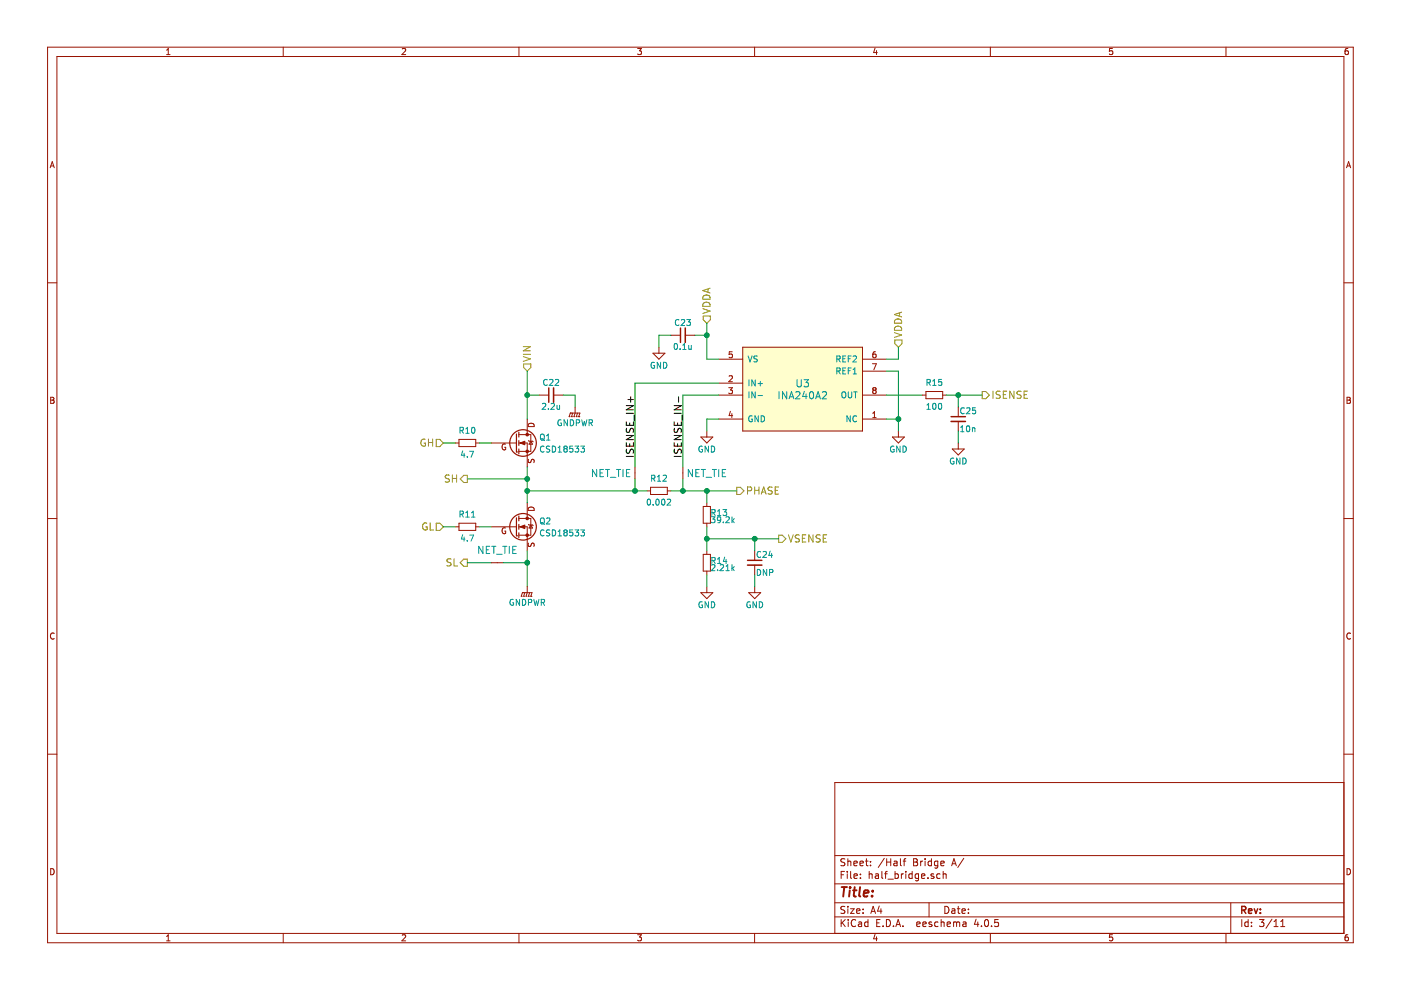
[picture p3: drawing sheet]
EESchema Schematic File Version 2
LIBS:bldc-controller
LIBS:power
LIBS:device
LIBS:transistors
LIBS:conn
LIBS:linear
LIBS:regul
LIBS:74xx
LIBS:cmos4000
LIBS:adc-dac
LIBS:memory
LIBS:xilinx
LIBS:microcontrollers
LIBS:dsp
LIBS:analog_switches
LIBS:motorola
LIBS:texas
LIBS:intel
LIBS:audio
LIBS:interface
LIBS:digital-audio
LIBS:philips
LIBS:display
LIBS:cypress
LIBS:siliconi
LIBS:opto
LIBS:atmel
LIBS:contrib
LIBS:valves
LIBS:stepper-driver
LIBS:bldc-controller-cache
EELAYER 25 0
EELAYER END
$Descr A4 11693 8268
encoding utf-8
Sheet 3 11
Title ""
Date ""
Rev ""
Comp ""
Comment1 ""
Comment2 ""
Comment3 ""
Comment4 ""
$EndDescr
$Comp
L Q_NMOS Q1
U 1 1
P 4300 3700
AR Path="/597072F8/59707AC9" Ref="Q1"  Part="1" 
AR Path="/5973D9F2/59707AC9" Ref="Q3"  Part="1" 
AR Path="/5973E575/59707AC9" Ref="Q5"  Part="1" 
F 0 "Q1" H 4500 3750 50  0000 L CNN
F 1 "CSD18533" H 4500 3650 50  0000 L CNN
F 2 "bldc-controller:Q5B" H 4500 3800 50  0001 C CNN
F 3 "" H 4300 3700 50  0000 C CNN
F 4 "Texas Instruments" H 4300 3700 60  0001 C CNN "MFR_NAME"
F 5 "CSD18533Q5A" H 4300 3700 60  0001 C CNN "MFR_PN"
	1    4300 3700
	1    0    0    -1  
$EndComp
$Comp
L Q_NMOS Q2
U 1 1
P 4300 4400
AR Path="/597072F8/5970943C" Ref="Q2"  Part="1" 
AR Path="/5973D9F2/5970943C" Ref="Q4"  Part="1" 
AR Path="/5973E575/5970943C" Ref="Q6"  Part="1" 
F 0 "Q2" H 4500 4450 50  0000 L CNN
F 1 "CSD18533" H 4500 4350 50  0000 L CNN
F 2 "bldc-controller:Q5B" H 4500 4500 50  0001 C CNN
F 3 "" H 4300 4400 50  0000 C CNN
F 4 "Texas Instruments" H 4300 4400 60  0001 C CNN "MFR_NAME"
F 5 "CSD18533Q5A" H 4300 4400 60  0001 C CNN "MFR_PN"
	1    4300 4400
	1    0    0    -1  
$EndComp
Text HLabel 4400 3100 1    60   Input ~ 0
VIN
$Comp
L C_Small C22
U 1 1
P 4600 3300
AR Path="/597072F8/59709B14" Ref="C22"  Part="1" 
AR Path="/5973D9F2/59709B14" Ref="C26"  Part="1" 
AR Path="/5973E575/59709B14" Ref="C30"  Part="1" 
F 0 "C22" V 4700 3300 50  0000 C CNN
F 1 "2.2u" V 4500 3300 50  0000 C CNN
F 2 "bldc-controller:C_1206_IPC_NOMINAL" H 4600 3300 50  0001 C CNN
F 3 "" H 4600 3300 50  0000 C CNN
F 4 "60V" H 4600 3300 60  0001 C CNN "Voltage"
	1    4600 3300
	0    -1   -1   0   
$EndComp
$Comp
L R_Small R10
U 1 1
P 3900 3700
AR Path="/597072F8/5970A152" Ref="R10"  Part="1" 
AR Path="/5973D9F2/5970A152" Ref="R16"  Part="1" 
AR Path="/5973E575/5970A152" Ref="R22"  Part="1" 
F 0 "R10" V 4000 3700 50  0000 C CNN
F 1 "4.7" V 3800 3700 50  0000 C CNN
F 2 "bldc-controller:R_0603_IPC_NOMINAL" H 3900 3700 50  0001 C CNN
F 3 "" H 3900 3700 50  0000 C CNN
	1    3900 3700
	0    -1   -1   0   
$EndComp
$Comp
L R_Small R11
U 1 1
P 3900 4400
AR Path="/597072F8/5970A1A3" Ref="R11"  Part="1" 
AR Path="/5973D9F2/5970A1A3" Ref="R17"  Part="1" 
AR Path="/5973E575/5970A1A3" Ref="R23"  Part="1" 
F 0 "R11" V 4000 4400 50  0000 C CNN
F 1 "4.7" V 3800 4400 50  0000 C CNN
F 2 "bldc-controller:R_0603_IPC_NOMINAL" H 3900 4400 50  0001 C CNN
F 3 "" H 3900 4400 50  0000 C CNN
	1    3900 4400
	0    -1   -1   0   
$EndComp
Text HLabel 3700 3700 0    60   Input ~ 0
GH
Text HLabel 3700 4400 0    60   Input ~ 0
GL
Text HLabel 3900 4000 0    60   Output ~ 0
SH
Text HLabel 3900 4700 0    60   Output ~ 0
SL
Text HLabel 6150 4100 2    60   Output ~ 0
PHASE
$Comp
L R_Small R13
U 1 1
P 5900 4300
AR Path="/597072F8/597176BC" Ref="R13"  Part="1" 
AR Path="/5973D9F2/597176BC" Ref="R19"  Part="1" 
AR Path="/5973E575/597176BC" Ref="R25"  Part="1" 
F 0 "R13" H 5930 4320 50  0000 L CNN
F 1 "39.2k" H 5930 4260 50  0000 L CNN
F 2 "bldc-controller:R_0603_IPC_NOMINAL" H 5900 4300 50  0001 C CNN
F 3 "" H 5900 4300 50  0000 C CNN
F 4 "1%" H 5900 4300 60  0001 C CNN "Tolerance"
	1    5900 4300
	1    0    0    -1  
$EndComp
$Comp
L R_Small R14
U 1 1
P 5900 4700
AR Path="/597072F8/5971771C" Ref="R14"  Part="1" 
AR Path="/5973D9F2/5971771C" Ref="R20"  Part="1" 
AR Path="/5973E575/5971771C" Ref="R26"  Part="1" 
F 0 "R14" H 5930 4720 50  0000 L CNN
F 1 "2.21k" H 5930 4660 50  0000 L CNN
F 2 "bldc-controller:R_0603_IPC_NOMINAL" H 5900 4700 50  0001 C CNN
F 3 "" H 5900 4700 50  0000 C CNN
F 4 "1%" H 5900 4700 60  0001 C CNN "Tolerance"
	1    5900 4700
	1    0    0    -1  
$EndComp
$Comp
L GND #PWR042
U 1 1
P 5900 4900
AR Path="/597072F8/59717797" Ref="#PWR042"  Part="1" 
AR Path="/5973D9F2/59717797" Ref="#PWR050"  Part="1" 
AR Path="/5973E575/59717797" Ref="#PWR058"  Part="1" 
F 0 "#PWR058" H 5900 4650 50  0001 C CNN
F 1 "GND" H 5900 4750 50  0000 C CNN
F 2 "" H 5900 4900 50  0000 C CNN
F 3 "" H 5900 4900 50  0000 C CNN
	1    5900 4900
	1    0    0    -1  
$EndComp
$Comp
L C_Small C24
U 1 1
P 6300 4700
AR Path="/597072F8/59717F9B" Ref="C24"  Part="1" 
AR Path="/5973D9F2/59717F9B" Ref="C28"  Part="1" 
AR Path="/5973E575/59717F9B" Ref="C32"  Part="1" 
F 0 "C24" H 6310 4770 50  0000 L CNN
F 1 "DNP" H 6310 4620 50  0000 L CNN
F 2 "bldc-controller:C_0603_IPC_NOMINAL" H 6300 4700 50  0001 C CNN
F 3 "" H 6300 4700 50  0000 C CNN
	1    6300 4700
	1    0    0    -1  
$EndComp
$Comp
L GND #PWR043
U 1 1
P 6300 4900
AR Path="/597072F8/59718050" Ref="#PWR043"  Part="1" 
AR Path="/5973D9F2/59718050" Ref="#PWR051"  Part="1" 
AR Path="/5973E575/59718050" Ref="#PWR059"  Part="1" 
F 0 "#PWR059" H 6300 4650 50  0001 C CNN
F 1 "GND" H 6300 4750 50  0000 C CNN
F 2 "" H 6300 4900 50  0000 C CNN
F 3 "" H 6300 4900 50  0000 C CNN
	1    6300 4900
	1    0    0    -1  
$EndComp
Text HLabel 6500 4500 2    60   Output ~ 0
VSENSE
$Comp
L INA240 U3
U 1 1
P 6700 3250
AR Path="/597072F8/5972D0CE" Ref="U3"  Part="1" 
AR Path="/5973D9F2/5972D0CE" Ref="U4"  Part="1" 
AR Path="/5973E575/5972D0CE" Ref="U5"  Part="1" 
F 0 "U3" H 6700 3300 60  0000 C CNN
F 1 "INA240A2" H 6700 3200 60  0000 C CNN
F 2 "bldc-controller:TSSOP-8" H 6700 3250 60  0001 C CNN
F 3 "" H 6700 3250 60  0001 C CNN
F 4 "Texas Instruments" H 6700 3250 60  0001 C CNN "MFR_NAME"
F 5 "INA240A2PWR" H 6700 3250 60  0001 C CNN "MFR_PN"
	1    6700 3250
	1    0    0    -1  
$EndComp
$Comp
L GND #PWR044
U 1 1
P 5900 3600
AR Path="/597072F8/5972D471" Ref="#PWR044"  Part="1" 
AR Path="/5973D9F2/5972D471" Ref="#PWR052"  Part="1" 
AR Path="/5973E575/5972D471" Ref="#PWR060"  Part="1" 
F 0 "#PWR060" H 5900 3350 50  0001 C CNN
F 1 "GND" H 5900 3450 50  0000 C CNN
F 2 "" H 5900 3600 50  0000 C CNN
F 3 "" H 5900 3600 50  0000 C CNN
	1    5900 3600
	1    0    0    -1  
$EndComp
Text HLabel 5900 2700 1    60   Input ~ 0
VDDA
Text HLabel 7500 2900 1    60   Input ~ 0
VDDA
$Comp
L GND #PWR045
U 1 1
P 7500 3600
AR Path="/597072F8/5972D596" Ref="#PWR045"  Part="1" 
AR Path="/5973D9F2/5972D596" Ref="#PWR053"  Part="1" 
AR Path="/5973E575/5972D596" Ref="#PWR061"  Part="1" 
F 0 "#PWR061" H 7500 3350 50  0001 C CNN
F 1 "GND" H 7500 3450 50  0000 C CNN
F 2 "" H 7500 3600 50  0000 C CNN
F 3 "" H 7500 3600 50  0000 C CNN
	1    7500 3600
	1    0    0    -1  
$EndComp
Text HLabel 8200 3300 2    60   Output ~ 0
ISENSE
$Comp
L C_Small C23
U 1 1
P 5700 2800
AR Path="/597072F8/5972D79F" Ref="C23"  Part="1" 
AR Path="/5973D9F2/5972D79F" Ref="C27"  Part="1" 
AR Path="/5973E575/5972D79F" Ref="C31"  Part="1" 
F 0 "C23" V 5800 2800 50  0000 C CNN
F 1 "0.1u" V 5600 2800 50  0000 C CNN
F 2 "bldc-controller:C_0603_IPC_NOMINAL" H 5700 2800 50  0001 C CNN
F 3 "" H 5700 2800 50  0000 C CNN
	1    5700 2800
	0    -1   -1   0   
$EndComp
$Comp
L GND #PWR046
U 1 1
P 5500 2900
AR Path="/597072F8/5972D932" Ref="#PWR046"  Part="1" 
AR Path="/5973D9F2/5972D932" Ref="#PWR054"  Part="1" 
AR Path="/5973E575/5972D932" Ref="#PWR062"  Part="1" 
F 0 "#PWR062" H 5500 2650 50  0001 C CNN
F 1 "GND" H 5500 2750 50  0000 C CNN
F 2 "" H 5500 2900 50  0000 C CNN
F 3 "" H 5500 2900 50  0000 C CNN
	1    5500 2900
	1    0    0    -1  
$EndComp
$Comp
L NET_TIE Z3
U 1 1
P 5300 3950
AR Path="/597072F8/597341DB" Ref="Z3"  Part="1" 
AR Path="/5973D9F2/597341DB" Ref="Z6"  Part="1" 
AR Path="/5973E575/597341DB" Ref="Z9"  Part="1" 
F 0 "Z3" H 5300 3950 60  0001 C CNN
F 1 "NET_TIE" V 5300 3750 60  0000 C CNN
F 2 "bldc-controller:NET_TIE_8mil" H 5300 3950 60  0001 C CNN
F 3 "" H 5300 3950 60  0001 C CNN
	1    5300 3950
	0    1    1    0   
$EndComp
$Comp
L NET_TIE Z4
U 1 1
P 5700 3950
AR Path="/597072F8/5973421F" Ref="Z4"  Part="1" 
AR Path="/5973D9F2/5973421F" Ref="Z7"  Part="1" 
AR Path="/5973E575/5973421F" Ref="Z10"  Part="1" 
F 0 "Z4" H 5700 3950 60  0001 C CNN
F 1 "NET_TIE" V 5700 4150 60  0000 C CNN
F 2 "bldc-controller:NET_TIE_8mil" H 5700 3950 60  0001 C CNN
F 3 "" H 5700 3950 60  0001 C CNN
	1    5700 3950
	0    1    1    0   
$EndComp
$Comp
L R_Small R12
U 1 1
P 5500 4100
AR Path="/597072F8/59737397" Ref="R12"  Part="1" 
AR Path="/5973D9F2/59737397" Ref="R18"  Part="1" 
AR Path="/5973E575/59737397" Ref="R24"  Part="1" 
F 0 "R12" V 5600 4100 50  0000 C CNN
F 1 "0.002" V 5400 4100 50  0000 C CNN
F 2 "bldc-controller:CSS2H-2512" H 5500 4100 50  0001 C CNN
F 3 "" H 5500 4100 50  0000 C CNN
F 4 "Bourns" H 5500 4100 60  0001 C CNN "MFR_NAME"
F 5 "CSS2H-2512K-2L00F" H 5500 4100 60  0001 C CNN "MFR_PN"
F 6 "1%" V 5500 4100 60  0001 C CNN "Tolerance"
F 7 "2W" V 5500 4100 60  0001 C CNN "Wattage"
	1    5500 4100
	0    -1   -1   0   
$EndComp
Wire Wire Line
	4400 3900 4400 4200
Wire Wire Line
	4400 3100 4400 3500
Wire Wire Line
	4400 4600 4400 4900
Wire Wire Line
	4500 3300 4400 3300
Connection ~ 4400 3300
Wire Wire Line
	4800 3400 4800 3300
Wire Wire Line
	4800 3300 4700 3300
Wire Wire Line
	4000 3700 4100 3700
Wire Wire Line
	4000 4400 4100 4400
Wire Wire Line
	3700 3700 3800 3700
Wire Wire Line
	3700 4400 3800 4400
Wire Wire Line
	3900 4000 4400 4000
Connection ~ 4400 4000
Connection ~ 4400 4700
Connection ~ 4400 4100
Wire Wire Line
	5900 4400 5900 4600
Wire Wire Line
	5900 4900 5900 4800
Wire Wire Line
	6300 4900 6300 4800
Wire Wire Line
	5900 4500 6500 4500
Wire Wire Line
	6300 4500 6300 4600
Connection ~ 5900 4500
Connection ~ 6300 4500
Wire Wire Line
	5900 3600 5900 3500
Wire Wire Line
	5900 3500 6000 3500
Wire Wire Line
	5900 2700 5900 3000
Wire Wire Line
	5900 3000 6000 3000
Wire Wire Line
	7500 2900 7500 3000
Wire Wire Line
	7400 3500 7500 3500
Wire Wire Line
	7500 3100 7500 3600
Connection ~ 7500 3500
Wire Wire Line
	7400 3300 7700 3300
Wire Wire Line
	5500 2900 5500 2800
Wire Wire Line
	5500 2800 5600 2800
Wire Wire Line
	5800 2800 5900 2800
Connection ~ 5900 2800
Wire Wire Line
	5600 4100 6150 4100
Wire Wire Line
	5300 4100 5300 4000
Connection ~ 5300 4100
Wire Wire Line
	5700 4000 5700 4100
Connection ~ 5700 4100
Wire Wire Line
	5300 3900 5300 3200
Wire Wire Line
	5300 3200 6000 3200
Wire Wire Line
	5700 3900 5700 3300
Wire Wire Line
	5700 3300 6000 3300
Wire Wire Line
	4400 4100 5400 4100
Wire Wire Line
	5900 4100 5900 4200
Connection ~ 5900 4100
Wire Wire Line
	7500 3000 7400 3000
Wire Wire Line
	7400 3100 7500 3100
$Comp
L R_Small R15
U 1 1
P 7800 3300
AR Path="/597072F8/59738A2B" Ref="R15"  Part="1" 
AR Path="/5973D9F2/59738A2B" Ref="R21"  Part="1" 
AR Path="/5973E575/59738A2B" Ref="R27"  Part="1" 
F 0 "R15" V 7900 3300 50  0000 C CNN
F 1 "100" V 7700 3300 50  0000 C CNN
F 2 "bldc-controller:R_0603_IPC_NOMINAL" H 7800 3300 50  0001 C CNN
F 3 "" H 7800 3300 50  0000 C CNN
	1    7800 3300
	0    -1   -1   0   
$EndComp
$Comp
L C_Small C25
U 1 1
P 8000 3500
AR Path="/597072F8/59738B27" Ref="C25"  Part="1" 
AR Path="/5973D9F2/59738B27" Ref="C29"  Part="1" 
AR Path="/5973E575/59738B27" Ref="C33"  Part="1" 
F 0 "C25" H 8010 3570 50  0000 L CNN
F 1 "10n" H 8010 3420 50  0000 L CNN
F 2 "bldc-controller:C_0603_IPC_NOMINAL" H 8000 3500 50  0001 C CNN
F 3 "" H 8000 3500 50  0000 C CNN
	1    8000 3500
	1    0    0    -1  
$EndComp
Wire Wire Line
	7900 3300 8200 3300
Wire Wire Line
	8000 3300 8000 3400
Connection ~ 8000 3300
$Comp
L GND #PWR047
U 1 1
P 8000 3700
AR Path="/597072F8/59738C16" Ref="#PWR047"  Part="1" 
AR Path="/5973D9F2/59738C16" Ref="#PWR055"  Part="1" 
AR Path="/5973E575/59738C16" Ref="#PWR063"  Part="1" 
F 0 "#PWR063" H 8000 3450 50  0001 C CNN
F 1 "GND" H 8000 3550 50  0000 C CNN
F 2 "" H 8000 3700 50  0000 C CNN
F 3 "" H 8000 3700 50  0000 C CNN
	1    8000 3700
	1    0    0    -1  
$EndComp
Wire Wire Line
	8000 3700 8000 3600
$Comp
L GNDPWR #PWR048
U 1 1
P 4400 4900
AR Path="/597072F8/597F9481" Ref="#PWR048"  Part="1" 
AR Path="/5973D9F2/597F9481" Ref="#PWR056"  Part="1" 
AR Path="/5973E575/597F9481" Ref="#PWR064"  Part="1" 
F 0 "#PWR064" H 4400 4700 50  0001 C CNN
F 1 "GNDPWR" H 4400 4770 50  0000 C CNN
F 2 "" H 4400 4850 50  0000 C CNN
F 3 "" H 4400 4850 50  0000 C CNN
	1    4400 4900
	1    0    0    -1  
$EndComp
$Comp
L GNDPWR #PWR049
U 1 1
P 4800 3400
AR Path="/597072F8/597F94BA" Ref="#PWR049"  Part="1" 
AR Path="/5973D9F2/597F94BA" Ref="#PWR057"  Part="1" 
AR Path="/5973E575/597F94BA" Ref="#PWR065"  Part="1" 
F 0 "#PWR065" H 4800 3200 50  0001 C CNN
F 1 "GNDPWR" H 4800 3270 50  0000 C CNN
F 2 "" H 4800 3350 50  0000 C CNN
F 3 "" H 4800 3350 50  0000 C CNN
	1    4800 3400
	1    0    0    -1  
$EndComp
$Comp
L NET_TIE Z2
U 1 1
P 4150 4700
AR Path="/597072F8/5980B3A7" Ref="Z2"  Part="1" 
AR Path="/5973D9F2/5980B3A7" Ref="Z5"  Part="1" 
AR Path="/5973E575/5980B3A7" Ref="Z8"  Part="1" 
F 0 "Z2" H 4150 4700 60  0001 C CNN
F 1 "NET_TIE" H 4150 4600 60  0000 C CNN
F 2 "bldc-controller:NET_TIE_0.3MM" H 4150 4700 60  0001 C CNN
F 3 "" H 4150 4700 60  0001 C CNN
	1    4150 4700
	-1   0    0    1   
$EndComp
Wire Wire Line
	4400 4700 4200 4700
Wire Wire Line
	4100 4700 3900 4700
Text Label 5300 3300 3    60   ~ 0
ISENSE_IN+
Text Label 5700 3300 3    60   ~ 0
ISENSE_IN-
$EndSCHEMATC
